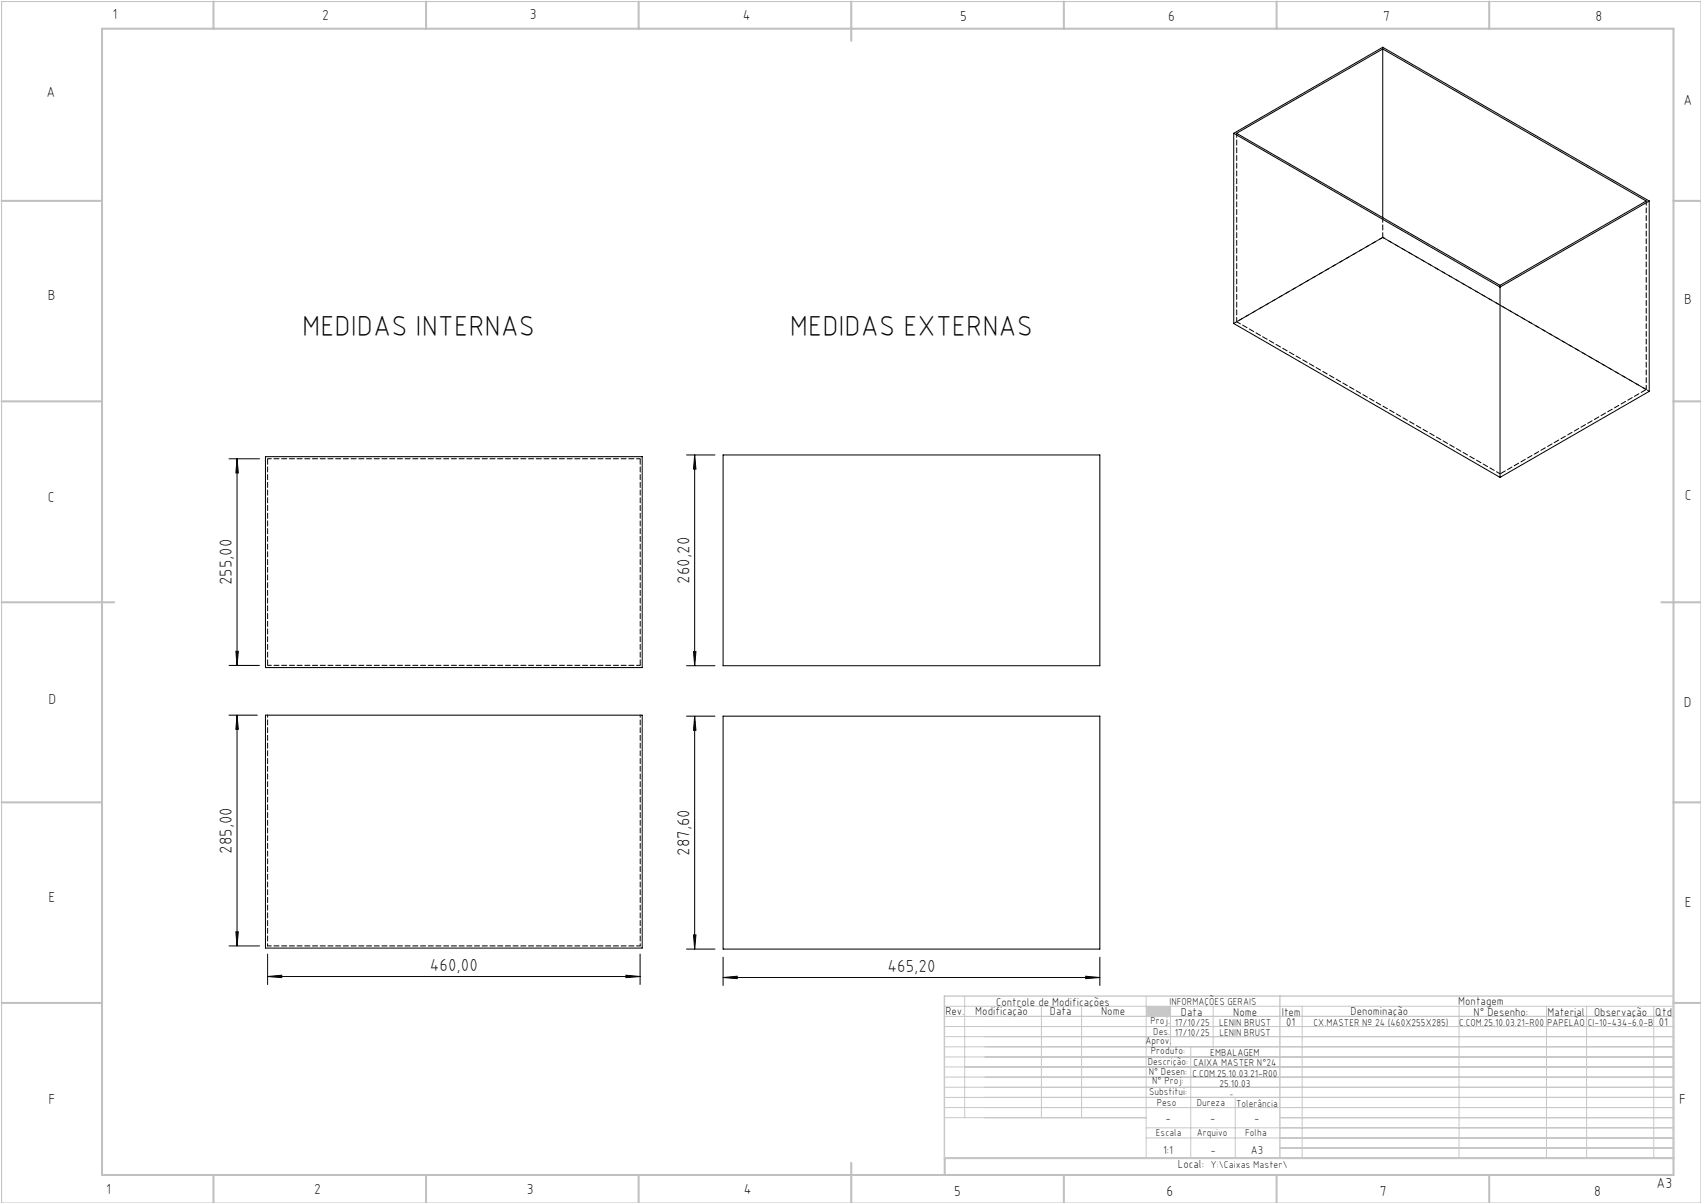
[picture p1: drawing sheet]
<svg xmlns="http://www.w3.org/2000/svg" width="420mm" height="297mm" viewBox="0 0 420 297" stroke-linecap="round" stroke-linejoin="round" font-family="sans-serif">
<path d="M.4 .4h419.6v296.6h-419.6z" fill="none" stroke="#c0c0c0" stroke-width=".25"/>
<g fill="none" stroke="#c0c0c0" stroke-width=".5">
<path d="M25.2 7.1h388v283h-388zM52.7 .4v6.7M105.2 .4v6.7M157.7 .4v6.7M210.2 .4v9.7M262.7 .4v6.7M315.2 .4v6.7M367.7 .4v6.7M.4 49.6h24.8M413.2 49.6h6.8M.4 99.1h24.8M413.2 99.1h6.8"/>
<path d="M.4 148.7h27.8M410.2 148.7h9.8M.4 198.1h24.8M413.2 198.1h6.8M.4 247.6h24.8M413.2 247.6h6.8M52.7 290.1v6.9M105.2 290.1v6.9M157.7 290.1v6.9M210.2 287.1v9.9M262.7 290.1v6.9M315.2 290.1v6.9"/>
<path d="M367.7 290.1v6.9M413.2 285.9h-179.9v4.2"/>
</g>
<g fill="none" stroke="#c3c8d2" stroke-width=".25">
<path d="M233.2 250.9h180M233.2 248.4h180M233.2 253.4h180M233.2 255.9h180M233.2 258.4h180M238.2 245.9v30M257.1 248.4v27.5M267.1 248.4v27.5M283 245.9v40M289 248.4v10M294 258.4v27.5M299.5 248.4v10"/>
<path d="M321.5 248.4v37.5M360.3 248.4v37.5M381.8 248.4v37.5M391.8 248.4v37.5M408.3 248.4v37.5M233.2 260.9h180M233.2 263.4h180M233.2 265.9h180M233.2 268.4h180M233.2 270.9h180M233.2 273.4h180M233.2 275.9h49.8"/>
<path d="M283 278.4h130.2M305 270.9v15M316 275.9h97.2M283 280.9h130.2M316 283.4h97.2"/>
</g>
<path d="M233.2 245.9h180v40h-180zM316 245.9v40" fill="none" stroke="#c3c8d2" stroke-width=".35"/>
<path d="M283 248.4h6v2.5h-6z" fill-rule="evenodd" fill="#c3c8d2"/>
<g fill="none" stroke="#000" stroke-width=".25">
<path d="M341.4 12.1v41.6M304.6 32.9v47l65.8 38M304.6 32.9l65.8 38M304.6 32.9l36.8-21.2 65.8 37.9M305.3 32.9l36.1-20.8 65.1 37.5-36.1 20.8zM407.2 49.6l-36.8 21.3M407.2 49.6v47l-36.8 21.3M370.4 70.9v47M56.6 113.3h7.5M58.5 113.3l.3 3.5h-.6zM58.5 113.3v51M65.5 112.7h93.1v52.1h-93.1z"/>
<path d="M169.5 112.3h7M171.5 112.3l.3 3.5h-.6zM171.5 112.3v52.1M178.5 112.3h93.1v52.1h-93.1zM56.6 164.3h7.5M56.6 176.6h6.9M58.2 160.8h.6l-.3 3.5zM58.5 176.6l.3 3.5h-.6zM58.5 176.6v56.9M65.5 176.6h93.1v57.5h-93.1zM169.5 164.4h7M169.5 176.8h7"/>
<path d="M171.2 160.9h.6l-.3 3.5zM171.5 176.8l.3 3.5h-.6zM171.5 176.8v57.5M178.5 176.8h93.1v57.5h-93.1zM56.6 233.5h7.5M58.2 230h.6l-.3 3.5zM66.1 235.5v7.6M158 235.5v7.6M169.5 234.3h7M171.2 230.8h.6l-.3 3.5zM178.5 236.3v7M271.6 236.3v7"/>
<path d="M66.1 241.1l3.5-.3v.6zM66.1 241.1h91.9M154.6 240.8l3.4 .3-3.4 .3zM178.5 241.3l3.5-.3v.6zM178.5 241.3h93.1M268.1 241l3.5 .3-3.5 .3z"/>
</g>
<g fill="#000">
<path d="M58.2 160.8h.6l-.3 3.5zM58.5 113.3l.3 3.5h-.6zM171.2 160.9h.6l-.3 3.5zM171.5 112.3l.3 3.5h-.6z"/>
<path d="M58.5 176.6l.3 3.5h-.6zM58.2 230h.6l-.3 3.5zM171.5 176.8l.3 3.5h-.6zM171.2 230.8h.6l-.3 3.5z"/>
<path d="M66.1 241.1l3.5-.3v.6zM154.6 240.8l3.4 .3-3.4 .3zM178.5 241.3l3.5-.3v.6zM268.1 241l3.5 .3-3.5 .3z"/>
</g>
<path d="M66.1 176.5v57M158.1 176.5v57" fill="none" stroke="#000" stroke-width=".25" stroke-dasharray="1.3 .6" stroke-dashoffset=".7"/>
<path d="M66.1 113.3h92M158.1 164.3h-92M66.1 233.5h92" fill="none" stroke="#000" stroke-width=".25" stroke-dasharray="1.3 .6" stroke-dashoffset=".4"/>
<path d="M158.1 113.3v51M66.1 164.3v-51" fill="none" stroke="#000" stroke-width=".25" stroke-dasharray="1.3 .6" stroke-dashoffset="-.1"/>
<path d="M341.4 11.6v.5M341.4 58.6h.1M370.4 70.4v.5" fill="none" stroke="#000" stroke-width=".25" stroke-dasharray="1.3 .6"/>
<path d="M341.4 53.7v4.9" fill="none" stroke="#000" stroke-width=".25" stroke-dasharray="1.3 .6" stroke-dashoffset=".1"/>
<path d="M305.4 32.9v46.5M406.5 49.6v46.6M305.4 79.4l65 37.6M406.5 96.2l-65.1-37.6" fill="none" stroke="#000" stroke-width=".25" stroke-dasharray="1.3 .6" stroke-dashoffset=".2"/>
<path d="M407.2 96.6l-65.8-38" fill="none" stroke="#000" stroke-width=".25" stroke-dasharray="1.3 .6" stroke-dashoffset=".8"/>
<path d="M341.4 58.6l-36 20.8M370.4 117l36.1-20.8" fill="none" stroke="#000" stroke-width=".25" stroke-dasharray="1.3 .6" stroke-dashoffset="-.2"/>
<path d="M341.4 58.6l-36.8 21.3" fill="none" stroke="#000" stroke-width=".25" stroke-dasharray="1.3 .6" stroke-dashoffset=".3"/>
<g font-size="7.1">
<text x="74.6" y="82.9">MEDIDAS INTERNAS</text>
<text x="195" y="82.9">MEDIDAS EXTERNAS</text>
</g>
<g font-size="4.3">
<text x="57.3" y="144.5" transform="rotate(-90 57.3 144.5)">255,00</text>
<text x="170.3" y="144.1" transform="rotate(-90 170.3 144.1)">260,20</text>
<text x="57.3" y="210.8" transform="rotate(-90 57.3 210.8)">285,00</text>
<text x="170.3" y="211.3" transform="rotate(-90 170.3 211.3)">287,60</text>
<text x="106.1" y="239.8">460,00</text>
<text x="219.1" y="240">465,20</text>
</g>
<g font-size="3.6">
<text x="27.8" y="4.8">1</text>
<text x="79.5" y="4.9">2</text>
<text x="130.8" y="4.8">3</text>
<text x="183.4" y="4.9">4</text>
<text x="237.1" y="5.1">5</text>
<text x="288.4" y="5.2">6</text>
<text x="341.5" y="5.1">7</text>
<text x="394" y="5.2">8</text>
<text x="11.5" y="24">A</text>
<text x="415.7" y="25.8">A</text>
<text x="11.8" y="74.1">B</text>
<text x="415.8" y="75.1">B</text>
<text x="11.8" y="124">C</text>
<text x="416" y="123.5">C</text>
<text x="12" y="173.7">D</text>
<text x="415.8" y="174.7">D</text>
<text x="12" y="222.6">E</text>
<text x="416" y="223.9">E</text>
<text x="12" y="272.6">F</text>
<text x="414.6" y="272.6">F</text>
<text x="409" y="293.3">A3</text>
<text x="26.2" y="294.8">1</text>
<text x="77.6" y="294.8">2</text>
<text x="130.1" y="294.8">3</text>
<text x="183.7" y="294.7">4</text>
<text x="235.6" y="295.2">5</text>
<text x="288" y="295.2">6</text>
<text x="340.7" y="295.2">7</text>
<text x="393.6" y="295.2">8</text>
</g>
<g font-size="2.9">
<text x="240.8" y="250.6">Modificação</text>
<text x="259.2" y="250.6">Data</text>
<text x="271.9" y="250.6">Nome</text>
<text x="290.9" y="288.4">Local:</text>
</g>
<g font-size="2.8">
<text x="233.4" y="250.6">Rev.</text>
<text x="246" y="248.4">Controle de Modificações</text>
<text x="291.6" y="250.8">Data</text>
<text x="304.5" y="250.8">Nome</text>
<text x="316.5" y="250.9">Item</text>
<text x="333.5" y="250.5">Denominação</text>
<text x="360.1" y="248.2">Montagem</text>
<text x="363.9" y="250.8">N° Desenho:</text>
<text x="382.1" y="250.8">Material</text>
<text x="393.6" y="250.8">Observação</text>
<text x="408.7" y="250.9">Qtd</text>
<text x="317.6" y="253.3">01</text>
<text x="409.6" y="253.3">01</text>
<text x="287.7" y="276.9">-</text>
<text x="298.8" y="276.9">-</text>
<text x="309.7" y="276.9">-</text>
<text x="287.2" y="284.8">1:1</text>
<text x="298.9" y="284.8">-</text>
<text x="308.8" y="284.8">A3</text>
</g>
<g font-size="2.5">
<text x="288.7" y="248.2">INFORMAÇÕES GERAIS</text>
<text x="282.8" y="257.8">Aprov.</text>
<text x="284.1" y="252.9">Proj.</text>
<text x="284.8" y="255.4">Des.</text>
<text x="290.1" y="255.8">17/10/25</text>
<text x="290.1" y="253.3">17/10/25</text>
<text x="301" y="253.3">LENIN BRUST</text>
<text x="301.1" y="255.8">LENIN BRUST</text>
<text x="324.3" y="253.3">CX.MASTER Nº 24 (460X255X285)</text>
<text x="360.3" y="253.3">C.COM.25.10.03.21-R00</text>
<text x="382" y="253.3">PAPELÃO</text>
<text x="392" y="253.3">CI-10-434-6.0-B</text>
<text x="283.4" y="262.9">Descrição:</text>
<text x="284.2" y="260.3">Produto:</text>
<text x="294.7" y="263.3">CAIXA MASTER N°24</text>
<text x="298.8" y="260.7">EMBALAGEM</text>
<text x="283.7" y="265.4">N° Desen:</text>
<text x="284.5" y="267.7">N° Proj:</text>
<text x="294.4" y="265.9">C.COM.25.10.03.21-R00</text>
<text x="301.1" y="268.3">25.10.03</text>
<text x="283.7" y="270.4">Substitui:</text>
<text x="285.6" y="273">Peso</text>
<text x="295.5" y="273">Dureza</text>
<text x="305.2" y="273.3">Tolerância</text>
<text x="285.4" y="280.4">Escala</text>
<text x="295.5" y="280.4">Arquivo</text>
<text x="307.5" y="280.4">Folha</text>
<text x="298.9" y="288.4">Y:\Caixas Master\</text>
</g>
<text font-size="2.1" x="303.5" y="270.9">-</text>
</svg>
